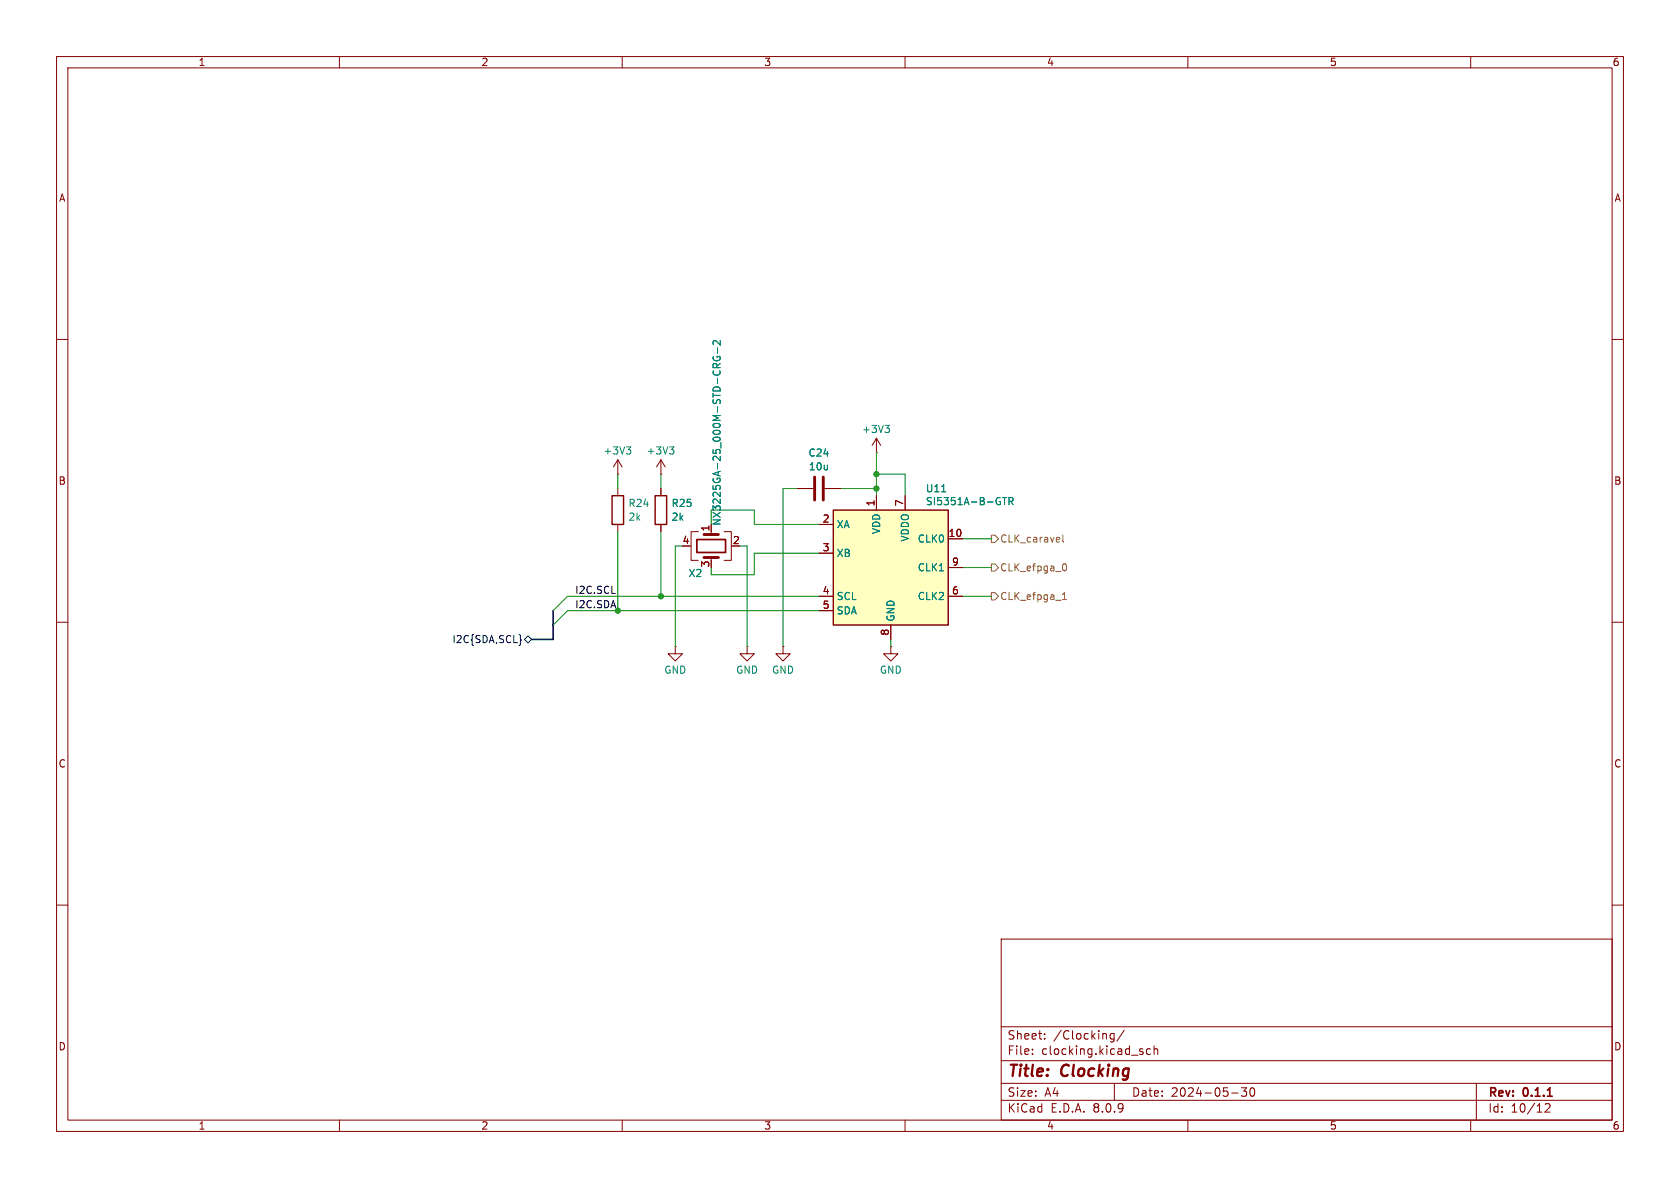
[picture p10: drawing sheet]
<svg xmlns="http://www.w3.org/2000/svg" width="297mm" height="210mm" viewBox="0 0 297 210" stroke-linecap="round" stroke-linejoin="round" font-family="sans-serif">
<g fill="none" stroke="#840000" stroke-width=".18">
<path d="M10 10h277v190h-277zM12 12h273v186h-273zM60 10v2M110 10v2M160 10v2M210 10v2M260 10v2M10 60h2M285 60h2M10 110h2M119.4 114.3v1.3h1.2l-1.2 1.2-1.3-1.2h1.3M119.4 114.3h.1"/>
<path d="M157.5 114.3v1.3h1.2l-1.2 1.2-1.3-1.2h1.3M157.5 114.3h.1M285 110h2M10 160h2M177 166h108v32h-108zM285 160h2M60 198v2M110 198v2M160 198v2M177 194.5h108M177 191.5h108M177 187.5h108"/>
<path d="M177 181.5h108M182.5 186.3v.1M182.5 185.5v.1M184.7 183.6v.1M184.7 182.8v.1M197 182.7v1.2l-.3 .3-.4-.1M197 182.8l-.5-.1-.3 .3v.4l.2 .2h.6M197 191.5v3M198.7 182.1l-1.2 2M202 186v.3M203.4 185.5l-.4-.1-.3 .3v.4l.1 .2h.6M204 185.5l.2-.1 .4 .1 .1 .9"/>
<path d="M204 184.9v1.5M210 198v2M217.7 193.2h1.2M219.5 192.3h.9l-.5 .6 .4 .1v.7l-.2 .1h-.4l-.2-.1M221.1 192.4l.2-.1a.81 .81 0 0 1 .6 .6 .81 .81 0 0 1-.3 .8l-.1 .1a.81 .81 0 0 1-.4-1.4zM260 198v2M261 191.5v6.5M273.2 195.2l.5-.1 .3 .1v.3l-.9 1.1h.9"/>
</g>
<path d="M273.6 193.8h.8" fill="none" stroke="#840000" stroke-width=".3"/>
<path d="M147.3 90.2h20.3v20.3h-20.3z" fill="#ffffc2"/>
<path d="M108.2 87.6h2v5.1h-2zM115.8 87.6h2.1v5.1h-2.1zM147.3 90.2h20.3v20.3h-20.3z" fill="none" stroke="#840000" stroke-width=".25"/>
<g fill="none" stroke="#840000" stroke-width=".18">
<path d="M154.9 77.5v2.5M154.9 77.5l-.7 1.2M154.9 77.5l.8 1.2M109.2 83.8h.1M109.2 81.3l-.7 1.3M109.2 81.3v2.5M109.2 86.4v1.2M109.2 92.7v1.3M109.2 81.3l.8 1.3M116.8 83.8h.1M116.8 81.3l-.7 1.3M116.8 81.3v2.5"/>
<path d="M116.8 86.4v1.2M116.8 92.7v1.3M116.8 81.3l.8 1.3M121.9 96.5h.3M123.4 94h-1.2v5.1h1.2M125.7 92.7v1.3M125.7 98.6v.5M128 94h1.3v5.1h-1.3M141 86.4h2.8M144.8 92.7h2.5M144.8 97.8h2.5M145.8 86.4h2.8"/>
<path d="M154.9 80h.1M154.9 87.6v2.6M160 87.6v2.6M167.6 95.3h2.6M132.1 114.3v1.3h1.2l-1.2 1.2-1.3-1.2h1.3M132.1 114.3h.1M138.4 114.3v1.3h1.3l-1.3 1.2-1.2-1.2h1.2M138.4 114.3h.1M144.8 105.4h2.5M144.8 108h2.5M157.5 110.5v2.5M167.6 105.4h2.6"/>
<path d="M167.6 100.3h2.6"/>
</g>
<g fill="none" stroke="#008484" stroke-width=".18">
<path d="M110.7 79h.8l-.4 .5M111.3 79.5l.2 .2v.3l-.2 .3M118.4 79h.7l-.4 .5M118.9 79.5l.2 .2v.3l-.2 .3M126.1 63.1a.59 .59 0 0 0 .6 .7 .59 .59 0 0 0 .6-.7l-.5-.1v.2M126.7 65v-.6l-.2-.1h-.3l-.1 .7h1.2M126.8 61.5v1M127.3 64.3l-.6 .4M127.3 60.2v.8l-.9-.8-.3 .3 .1 .4M156.5 75.2h.7l-.4 .5M157 75.7l.2 .2v.3l-.2 .3M166.5 86.9h.7"/>
<path d="M177.2 88h.8M177.6 88v1.2M178.4 88.6h.6l.1-.2-.1-.3-.6-.1v1.2M178.7 88.6l.4 .6"/>
</g>
<path d="M124.5 94.5h2.5M124.5 98.6h2.5M144 84.3v4.1M145.5 84.3v4.1" fill="none" stroke="#840000" stroke-width=".51"/>
<path d="M123.2 95.4h5.1v2.3h-5.1z" fill="none" stroke="#840000" stroke-width=".3"/>
<path d="M175.3 94.6h.6l.6 .7-.6 .6h-.6zM175.3 99.7h.6l.6 .6-.6 .7h-.6zM187.9 94.6v1l.2 .2M188 99.7l.1-.1a.68 .68 0 0 1 .5 .7 .68 .68 0 0 1-.5 .6l-.1-.1M175.3 104.8h.6l.6 .6-.6 .6h-.6zM187.8 106h.8M187.8 105.1l.4-.4v1.3" fill="none" stroke="#848400" stroke-width=".18"/>
<path d="M91.8 112.2l.2 .1v.6l.2 .2-.2 .2v.6l-.2 .2M92.7 113l.6-.6 .7 .6-.7 .7z" fill="none" stroke="#000084" stroke-width=".18"/>
<path d="M97.8 108v5h-3.8" fill="none" stroke="#000084" stroke-width=".3"/>
<g fill="none" stroke="#008400" stroke-width=".18">
<path d="M109.2 83.8v2.6M109.2 94v14M116.8 83.8v2.6M116.8 94v11.4M120.6 96.5h-1.2v17.8M125.7 90.2h7.6v2.5h11.5M130.8 96.5h1.3v17.8M141 86.4h-2.6v27.9M144.8 97.8h-11.5v3.8h-7.6v-1.3M148.6 86.4h6.3M154.9 83.8h5.1v3.8M154.9 80v7.6"/>
<path d="M170.2 95.3h5.1M144.8 105.4h-44.5l-2.5 2.6M144.8 108h-44.5l-2.5 2.5M157.5 113v1.3M170.2 100.3h5.1M170.2 105.4h5.1"/>
</g>
<g fill="#008400" stroke="#008400" stroke-width=".18">
<circle cx="109.2" cy="108" r=".46"/>
<circle cx="116.8" cy="105.4" r=".46"/>
<circle cx="154.9" cy="83.8" r=".46"/>
<circle cx="154.9" cy="86.4" r=".46"/>
</g>
<g font-size="2.8" fill="#840000">
<text x="178" y="190.9">Title:</text>
<text x="187.7" y="190.9">Clocking</text>
</g>
<g font-size="2.1" fill="#840000">
<text x="178" y="184">Sheet:</text>
<text x="186.2" y="184">/Clocking/</text>
<text x="178" y="186.7">File:</text>
<text x="184.1" y="186.7">clocking.kicad_sch</text>
<text x="178" y="196.9">KiCad</text>
<text x="178" y="194.1">Size:</text>
<text x="184.7" y="194.1">A4</text>
<text x="185.7" y="196.9">E.D.A.</text>
<text x="193.3" y="196.9">8.0.9</text>
<text x="200" y="194.1">Date:</text>
<text x="207" y="194.1">2024-05-30</text>
<text x="263" y="194.3">Rev:</text>
<text x="263" y="196.9">Id:</text>
<text x="267.1" y="196.9">10/12</text>
<text x="269.4" y="194.3">0.1.1</text>
</g>
<g font-size="1.8" fill="#840000">
<text x="35" y="11.9">1</text>
<text x="85" y="11.9">2</text>
<text x="135" y="11.9">3</text>
<text x="185" y="11.9">4</text>
<text x="235" y="11.9">5</text>
<text x="285" y="11.9">6</text>
<text x="10.3" y="35.9">A</text>
<text x="285.3" y="35.9">A</text>
<text x="10.3" y="85.9">B</text>
<text x="154.7" y="89.6" transform="rotate(-90 154.7 89.6)">1</text>
<text x="159.8" y="89.6" transform="rotate(-90 159.8 89.6)">7</text>
<text x="285.3" y="85.9">B</text>
<text x="125.5" y="94.1" transform="rotate(-90 125.5 94.1)">1</text>
<text x="145.3" y="92.5">2</text>
<text x="167.6" y="95">10</text>
<text x="120.6" y="96.3">4</text>
<text x="125.5" y="100.4" transform="rotate(-90 125.5 100.4)">3</text>
<text x="129.5" y="96.3">2</text>
<text x="145.3" y="97.5">3</text>
<text x="168.2" y="100.1">9</text>
<text x="145.3" y="105.2">4</text>
<text x="145.3" y="107.7">5</text>
<text x="168.2" y="105.2">6</text>
<text x="157.2" y="112.5" transform="rotate(-90 157.2 112.5)">8</text>
<text x="10.3" y="135.9">C</text>
<text x="285.3" y="135.9">C</text>
<text x="10.3" y="185.9">D</text>
<text x="285.3" y="185.9">D</text>
<text x="35" y="199.9">1</text>
<text x="85" y="199.9">2</text>
<text x="135" y="199.9">3</text>
<text x="185" y="199.9">4</text>
<text x="235" y="199.9">5</text>
<text x="285" y="199.9">6</text>
</g>
<g font-size="1.8" fill="#008484">
<text x="152.3" y="76.7">+3V3</text>
<text x="106.6" y="80.6">+3V3</text>
<text x="114.2" y="80.6">+3V3</text>
<text x="142.8" y="80.9">C24</text>
<text x="142.9" y="83.3">10u</text>
<text x="111" y="89.8">R24</text>
<text x="118.6" y="89.8">R25</text>
<text x="163.6" y="87.2">U11</text>
<text x="163.6" y="89.5">SI5351A-B-GTR</text>
<text x="111" y="92.2">2k</text>
<text x="118.6" y="92.2">2k</text>
<text x="127.6" y="93" transform="rotate(-90 127.6 93)">NX3225GA-25_000M-STD-CRG-2</text>
<text x="147.8" y="93.6">XA</text>
<text x="155.8" y="94.5" transform="rotate(-90 155.8 94.5)">VDD</text>
<text x="160.9" y="95.8" transform="rotate(-90 160.9 95.8)">VDDO</text>
<text x="147.8" y="98.7">XB</text>
<text x="162.2" y="96.1">CLK0</text>
<text x="162.2" y="101.2">CLK1</text>
<text x="121.6" y="102.2">X2</text>
<text x="147.8" y="106.3">SCL</text>
<text x="162.2" y="106.3">CLK2</text>
<text x="147.8" y="108.8">SDA</text>
<text x="158.3" y="110" transform="rotate(-90 158.3 110)">GND</text>
<text x="117.3" y="119.3">GND</text>
<text x="130" y="119.3">GND</text>
<text x="136.4" y="119.3">GND</text>
<text x="155.4" y="119.3">GND</text>
</g>
<g font-size="1.8" fill="#848400">
<text x="176.7" y="96.1">CLK_caravel</text>
<text x="176.7" y="101.2">CLK_efpga_0</text>
<text x="176.7" y="106.3">CLK_efpga_1</text>
</g>
<g font-size="1.8">
<text x="101.6" y="105.1">I2C.SCL</text>
<text x="101.6" y="107.6">I2C.SDA</text>
</g>
<text font-size="1.8" fill="#000084" x="79.9" y="113.9">I2C{SDA,SCL}</text>
</svg>
